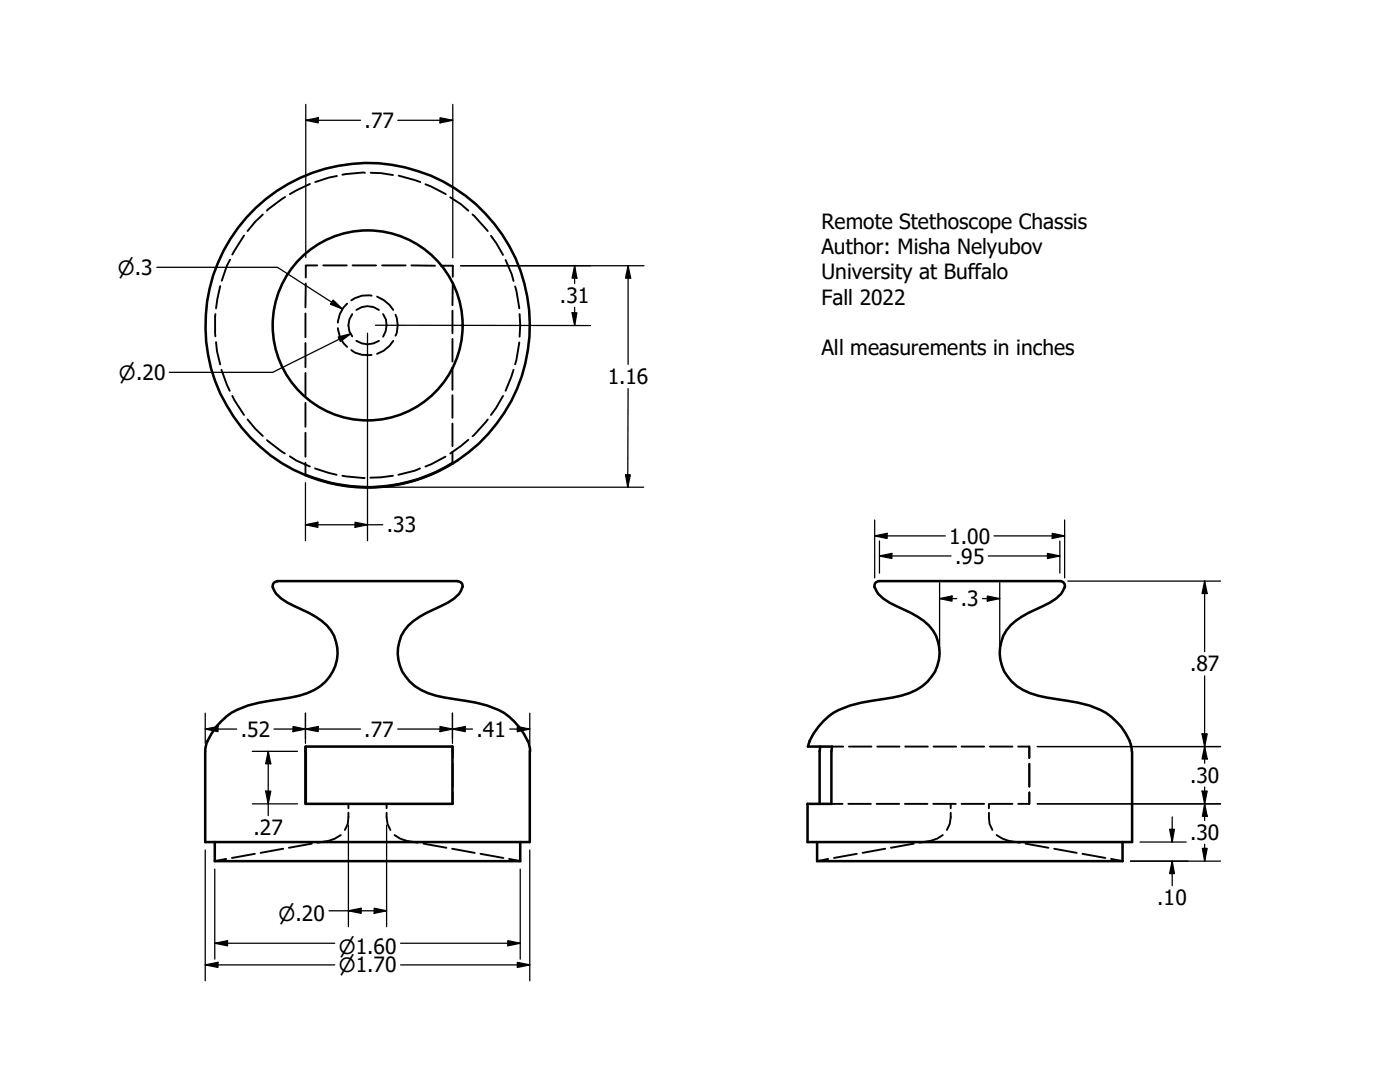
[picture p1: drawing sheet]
<svg xmlns="http://www.w3.org/2000/svg" width="279mm" height="216mm" viewBox="0 0 279 216" stroke-linecap="round" stroke-linejoin="round" font-family="sans-serif">
<!-- layer: Hidden (ANSI) -->
<g fill="none" stroke="#000" stroke-width=".38">
<path d="M56.9 39.3l-3.6 2.7M61.8 36.7l-4 2M67.2 35.1l-1.5 .3-2.8 .9M72.8 34.5l-4.5 .4M74 34.5h2l2.4 .4M79.6 35.1l4.3 1.2M84.9 36.8l4.1 1.9M89.9 39.4l2.1 1.4 1.5 1.2M43.9 57.1l-.8 4.4M45.9 51.8l-.6 1.2-1 3M48.7 47l-2.3 3.8M52.5 42.8l-1.6 1.5-1.5 1.8"/>
<path d="M61 56.6v4.7M63.3 53h-2.3v2.4M64.5 53h4.7M70.4 53h4.7M74.2 59a5.2 5.2 0 0 0-4.1 .9M75.2 59.2l1.4 .7 1.1 .9 .8 1M76.3 53h4.7M82.1 53h4.7M88 53h2.4v2.2M90.4 56.4l-.1 4.5M94.3 42.8l3 3.3M98 47.1l1 1.4 1.4 2.4"/>
<path d="M100.9 51.9l1.2 2.8 .4 1.4M102.8 57.2l.8 4.3M43 62.7v4.4M43.1 68.3l.2 1.8 .6 2.6M44.2 73.8l1.6 4.2M46.4 79l2.3 3.8M61 62.5v4.8M61 68.5v4.8M61 74.4v4.8M67.4 65.5a5.6 5.6 0 0 0 1.9 3.7M69.3 60.6a5.6 5.6 0 0 0-1.9 3.8M70.1 69.8a5.2 5.2 0 0 0 4.1 1"/>
<path d="M70.3 62.7a3.6 3.6 0 0 0 0 4.4M71.1 61.8a3.7 3.7 0 0 1 4.5 0M71.1 68a4 4 0 0 0 4.5 0M76.5 62.7a4 4 0 0 1 0 4.5M78.5 68l-.8 1-1.1 1-1.4 .6M78.9 62.8a5.2 5.2 0 0 1 0 4.2M90.3 62v4.5M90.3 67.6v4.5M90.3 73.3v4.5M90.3 78.9v4.5M100.4 79l-1.4 2.4-1 1.4M102.5 73.8l-1.6 4.2"/>
<path d="M103.6 68.3l-.8 4.4M103.7 62.7l.1 2.2-.1 2.3M49.4 83.7l1.5 1.8 1.6 1.5M53.3 87.8l3.5 2.7M57.8 91.1l1.3 .8 2.7 1.2M61 80.4v4.8M61 86.4v4.7M61 92.3v2.4M62.9 93.5l4.3 1.2M68.3 94.9l4.5 .5M78.4 94.9l-2.5 .3-2 .1M83.8 93.5l-1 .4-3.3 .8"/>
<path d="M88.9 91.1l-2.9 1.5-1.1 .5M90.3 84.5v4.5M90.3 90.2v2.2M93.5 87.8l-3.6 2.7M97.3 83.7l-3 3.4M90.3 149l.1 2.3M90.4 158.1l-.1 2.3M90.4 152.4v4.6M166.1 149h2.2M169.4 149h4.5M175.1 149h4.4M180.7 149h4.5"/>
<path d="M186.3 149h4.5M191.9 149h4.5M197.5 149h4.6M203.2 149h2.2M205.4 149v2.3zM205.4 152.4v4.6M45.1 171.4l-2.2 .4M50.9 170.4l-4.6 .8M56.5 169.4l-4.5 .8M62.2 168.3l-4.5 .9M68 166.6l-1.1 .7-1.2 .5-2.3 .3M69.5 162.2l-.1 2.2-.6 1.2"/>
<path d="M69.5 160.4v.9M77.2 162.2l.1 2.2 .6 1.2M77.2 160.4v.9M78.7 166.6l1.1 .7 1.3 .5 2.3 .3M84.5 168.3l4.6 .9M90.2 169.4l4.5 .8M95.9 170.4l4.6 .8M101.6 171.4l2.2 .4M165.3 171.4l-2.2 .4M165.9 160.4h2.2M169.3 160.4h4.5M171 170.4l-4.6 .8"/>
<path d="M174.9 160.4h4.6M176.7 169.4l-4.6 .8M180.6 160.4h4.5M182.4 168.3l-4.6 .9M186.2 160.4h4.6M188.2 166.6l-1.1 .7-1.3 .5-2.3 .3M189.7 162.2l-.2 2.2-.5 1.2M189.7 160.4v.9M191.9 160.4h4.5M197.4 162.2l.1 2.2 .6 1.2M197.4 160.4v.9M197.5 160.4h4.6"/>
<path d="M198.9 166.6l1.1 .7 1.2 .5 2.3 .3M203.2 160.4h2.2v-2.3v2.3M204.7 168.3l4.5 .9M210.4 169.4l4.5 .8M216 170.4l4.6 .8M221.7 171.4l2.3 .4"/>
</g>
<!-- layer: Visible (ANSI) -->
<g fill="none" stroke="#000" stroke-width=".51">
<path d="M51.1 41.5a32.4 32.4 0 0 1 48 3.7 32.4 32.4 0 0 1-8.8 47.3v-.1a32.4 32.4 0 0 1-29.3 2.3v.1a32.4 32.4 0 0 1-9.9-53.3zM90.3 92.5a32.4 32.4 0 0 1-29.3 2.3M54.4 117.2a5.2 5.2 0 0 0 3 3.1l1.4 .7a16.5 16.5 0 0 1 7.2 4.8 8.4 8.4 0 0 1-4.7 12.5 36.8 36.8 0 0 1-7.4 1.5 17.8 17.8 0 0 0-8.8 3.2 12.5 12.5 0 0 0-4.1 6.1v.8M55.3 116a.92 .92 0 0 0-.8 1.2M55.4 116h36M91.4 116a.92 .92 0 0 1 .9 1.2M92.3 117.2a4.8 4.8 0 0 1-3 3.1l-1.4 .7a16.5 16.5 0 0 0-7.2 4.8 8.4 8.4 0 0 0 4.7 12.5 36.8 36.8 0 0 0 7.4 1.5 18.4 18.4 0 0 1 8.8 3.2 14.6 14.6 0 0 1 3.7 4.9M174.6 117.2a5.2 5.2 0 0 0 2.9 3.1l1.4 .7a16.5 16.5 0 0 1 7.3 4.8 8.4 8.4 0 0 1-4.7 12.5 36.8 36.8 0 0 1-7.4 1.5 18.4 18.4 0 0 0-8.8 3.2 14.6 14.6 0 0 0-3.8 4.9M175.5 116a.98 .98 0 0 0-1 1.2M175.5 116h36M211.6 116a.98 .98 0 0 1 .9 1.2M212.5 117.2a5.2 5.2 0 0 1-3 3.1l-1.4 .7a16.5 16.5 0 0 0-7.2 4.8 8.4 8.4 0 0 0 4.6 12.5 36.8 36.8 0 0 0 7.5 1.5 17.8 17.8 0 0 1 8.7 3.2 12.7 12.7 0 0 1 3.8 4.9"/>
<path d="M41 149.9v18.1h64.7v-18.1M61 149h29.3v11.4h-29.3zM61 149v11.4M105.4 147.9l.3 1.2 .1 .8M161.2 149h4.9l-.2 .9v10.5h-4.7v7.6h64.7v-18.1M161.6 147.9l-.3 1M163.7 149l-.1 .9v10.5M225.4 147.9l.3 .8 .2 1.2M42.9 168v3.8h60.9v-3.8M163.1 168v3.8h60.9v-3.8"/>
<circle cx="73.4" cy="64.9" r="19"/>
</g>
<!-- layer: Dimension (ANSI) -->
<g fill="none" stroke="#000" stroke-width=".25">
<path d="M61 24l2.5-.5v1zM61 24h10.9M61 20.8v30.6M79.4 24h11M87.8 23.5l2.6 .5-2.6 .5zM90.4 20.8v30.6M31.3 53.3h24.1l12.9 8.4M66.5 59.9l1.8 1.8-2.3-1zM91.9 53h36.6M114.7 53l.4 2.5h-.9zM114.7 53v3.6M125.3 53l.6 2.5h-1.1z"/>
<path d="M125.3 53v19.7M67.5 67.2l2.5-.6-2.1 1.5zM70 66.6l-15.6 7.7h-20.6M73.3 66.5v41.4M74.9 64.9l43 .1M114.2 62.4h.9l-.4 2.6zM114.7 61.3v3.7M125.3 77.5v19.7M61 96.3v11.6M74.9 97.2h53.6M124.8 94.7h1l-.5 2.5zM61 104.7l2.4-.5v1z"/>
<path d="M61 104.7h15.4M70.9 104.2l2.4 .5-2.4 .5zM174.6 106.9l2.4-.5v1zM174.6 106.9h14.1M174.6 103.8v11.5M175.5 110.9l2.5-.5v1zM175.5 110.9h14.3M175.5 107.9v6.5M187.5 119.4l2.5-.5v1.1zM187.5 119.4h3.4M187.5 116.3v12.5M196.1 119.4h3.4"/>
<path d="M197 118.9l2.5 .5-2.5 .6zM197.2 110.9h14.3M198.4 106.9h14.1M199.5 116.3v12.5M209 110.4l2.5 .5-2.5 .5zM210 106.4l2.5 .5-2.5 .5zM211.5 107.9v6.5M212.5 103.8v11.5M213.1 116h30.5M240.4 116l.5 2.4h-1zM240.4 116v14M240.4 134.9v17.4"/>
<path d="M41 145.5l2.5-.5v1zM41 142.3v6M41 145.5h6.2M50.4 149.9h9M53 157.9h1l-.5 2.5zM53.5 149.9l.5 2.5h-1zM53.5 149.9v12.9M54.7 145.5h17.2M58.5 145l2.5 .5-2.5 .5zM61 145.5l2.5-.5v1zM61 142.3v6M79.4 145.5h14.9"/>
<path d="M87.8 145l2.5 .5-2.5 .5zM90.3 145.5l2.5-.5v1zM90.3 142.3v6M101.7 145.5h4M103.3 145l2.4 .5-2.4 .5zM105.7 142.3v6M207 149h36.6M239.9 157.9h1l-.5 2.5zM239.9 146.4h1l-.5 2.6zM240.4 149l.5 2.4h-1zM240.4 157v6.7M41 169.6v26.1"/>
<path d="M42.9 173.4v18M50.4 160.4h9M69.5 164.7v20.2M77.2 164.7v20.2M103.8 173.4v18M105.7 169.6v26.1M207 160.4h36.6M225.6 171.8h18M227.5 168h9.2M233.4 165.5h1l-.5 2.5zM233.9 171.8l.5 2.5h-1zM233.9 163v5"/>
<path d="M233.9 171.8v4.9M240 169.3h.9l-.5 2.5zM240.4 160.4l.5 2.5h-.9zM240.4 168.5v3.3M41 192.5l2.5-.5v1zM41 192.5h25.8M42.9 188.2l2.5-.5v1zM42.9 188.2h23.9M65.7 181.7h11.5M69.5 181.7l2.6-.5v1zM74.7 181.2l2.5 .5-2.5 .5zM79.9 192.5h25.8"/>
<path d="M79.9 188.2h23.9M101.3 187.7l2.5 .5-2.5 .5zM103.3 192l2.4 .5-2.4 .5z"/>
</g>
<g fill="#000">
<path d="M61 24l2.5-.5v1z" fill-rule="evenodd"/>
<path d="M87.8 23.5l2.6 .5-2.6 .5z" fill-rule="evenodd"/>
<path d="M114.7 53l.4 2.5h-.9z" fill-rule="evenodd"/>
<path d="M125.3 53l.6 2.5h-1.1z" fill-rule="evenodd"/>
<path d="M66.5 59.9l1.8 1.8-2.3-1z" fill-rule="evenodd"/>
<path d="M67.5 67.2l2.5-.6-2.1 1.5z" fill-rule="evenodd"/>
<path d="M114.2 62.4h.9l-.4 2.6z" fill-rule="evenodd"/>
<path d="M124.8 94.7h1l-.5 2.5z" fill-rule="evenodd"/>
<path d="M61 104.7l2.4-.5v1z" fill-rule="evenodd"/>
<path d="M70.9 104.2l2.4 .5-2.4 .5z" fill-rule="evenodd"/>
<path d="M174.6 106.9l2.4-.5v1z" fill-rule="evenodd"/>
<path d="M175.5 110.9l2.5-.5v1z" fill-rule="evenodd"/>
<path d="M187.5 119.4l2.5-.5v1.1z" fill-rule="evenodd"/>
<path d="M197 118.9l2.5 .5-2.5 .6z" fill-rule="evenodd"/>
<path d="M209 110.4l2.5 .5-2.5 .5z" fill-rule="evenodd"/>
<path d="M210 106.4l2.5 .5-2.5 .5z" fill-rule="evenodd"/>
<path d="M240.4 116l.5 2.4h-1z" fill-rule="evenodd"/>
<path d="M41 145.5l2.5-.5v1z" fill-rule="evenodd"/>
<path d="M53 157.9h1l-.5 2.5z" fill-rule="evenodd"/>
<path d="M53.5 149.9l.5 2.5h-1z" fill-rule="evenodd"/>
<path d="M58.5 145l2.5 .5-2.5 .5z" fill-rule="evenodd"/>
<path d="M61 145.5l2.5-.5v1z" fill-rule="evenodd"/>
<path d="M87.8 145l2.5 .5-2.5 .5z" fill-rule="evenodd"/>
<path d="M90.3 145.5l2.5-.5v1z" fill-rule="evenodd"/>
<path d="M103.3 145l2.4 .5-2.4 .5z" fill-rule="evenodd"/>
<path d="M239.9 157.9h1l-.5 2.5z" fill-rule="evenodd"/>
<path d="M239.9 146.4h1l-.5 2.6z" fill-rule="evenodd"/>
<path d="M240.4 149l.5 2.4h-1z" fill-rule="evenodd"/>
<path d="M233.4 165.5h1l-.5 2.5z" fill-rule="evenodd"/>
<path d="M233.9 171.8l.5 2.5h-1z" fill-rule="evenodd"/>
<path d="M240 169.3h.9l-.5 2.5z" fill-rule="evenodd"/>
<path d="M240.4 160.4l.5 2.5h-.9z" fill-rule="evenodd"/>
<path d="M41 192.5l2.5-.5v1z" fill-rule="evenodd"/>
<path d="M42.9 188.2l2.5-.5v1z" fill-rule="evenodd"/>
<path d="M69.5 181.7l2.6-.5v1z" fill-rule="evenodd"/>
<path d="M74.7 181.2l2.5 .5-2.5 .5z" fill-rule="evenodd"/>
<path d="M101.3 187.7l2.5 .5-2.5 .5z" fill-rule="evenodd"/>
<path d="M103.3 192l2.4 .5-2.4 .5z" fill-rule="evenodd"/>
</g>
<g font-size="4.2">
<text x="72.8" y="25.5">.77</text>
<text x="164" y="45.7">Remote Stethoscope Chassis</text>
<text x="164" y="50.7">Author: Misha Nelyubov</text>
<text x="164" y="55.8">University at Buffalo</text>
<text x="111.8" y="60.5">.31</text>
<text x="164" y="60.8">Fall 2022</text>
<text x="164" y="70.8">All measurements in inches</text>
<text x="121.3" y="76.6">1.16</text>
<text x="77.2" y="106.2">.33</text>
<text x="189.4" y="108.5">1.00</text>
<text x="190.6" y="112.5">.95</text>
<text x="191.8" y="121">.3</text>
<text x="237.5" y="134">.87</text>
<text x="48.1" y="147">.52</text>
<text x="72.7" y="147">.77</text>
<text x="95.1" y="147">.41</text>
<text x="237.5" y="156.2">.30</text>
<text x="50.6" y="166.7">.27</text>
<text x="237.5" y="167.6">.30</text>
<text x="230.9" y="180.6">.10</text>
</g>
<g font-size="3.9">
<text x="23.5" y="54.8">⌀.3</text>
<text x="23.7" y="75.8">⌀.20</text>
<text x="55.6" y="183.8">⌀.20</text>
<text x="67.6" y="190.4">⌀1.60</text>
<text x="67.6" y="194">⌀1.70</text>
</g>
</svg>
